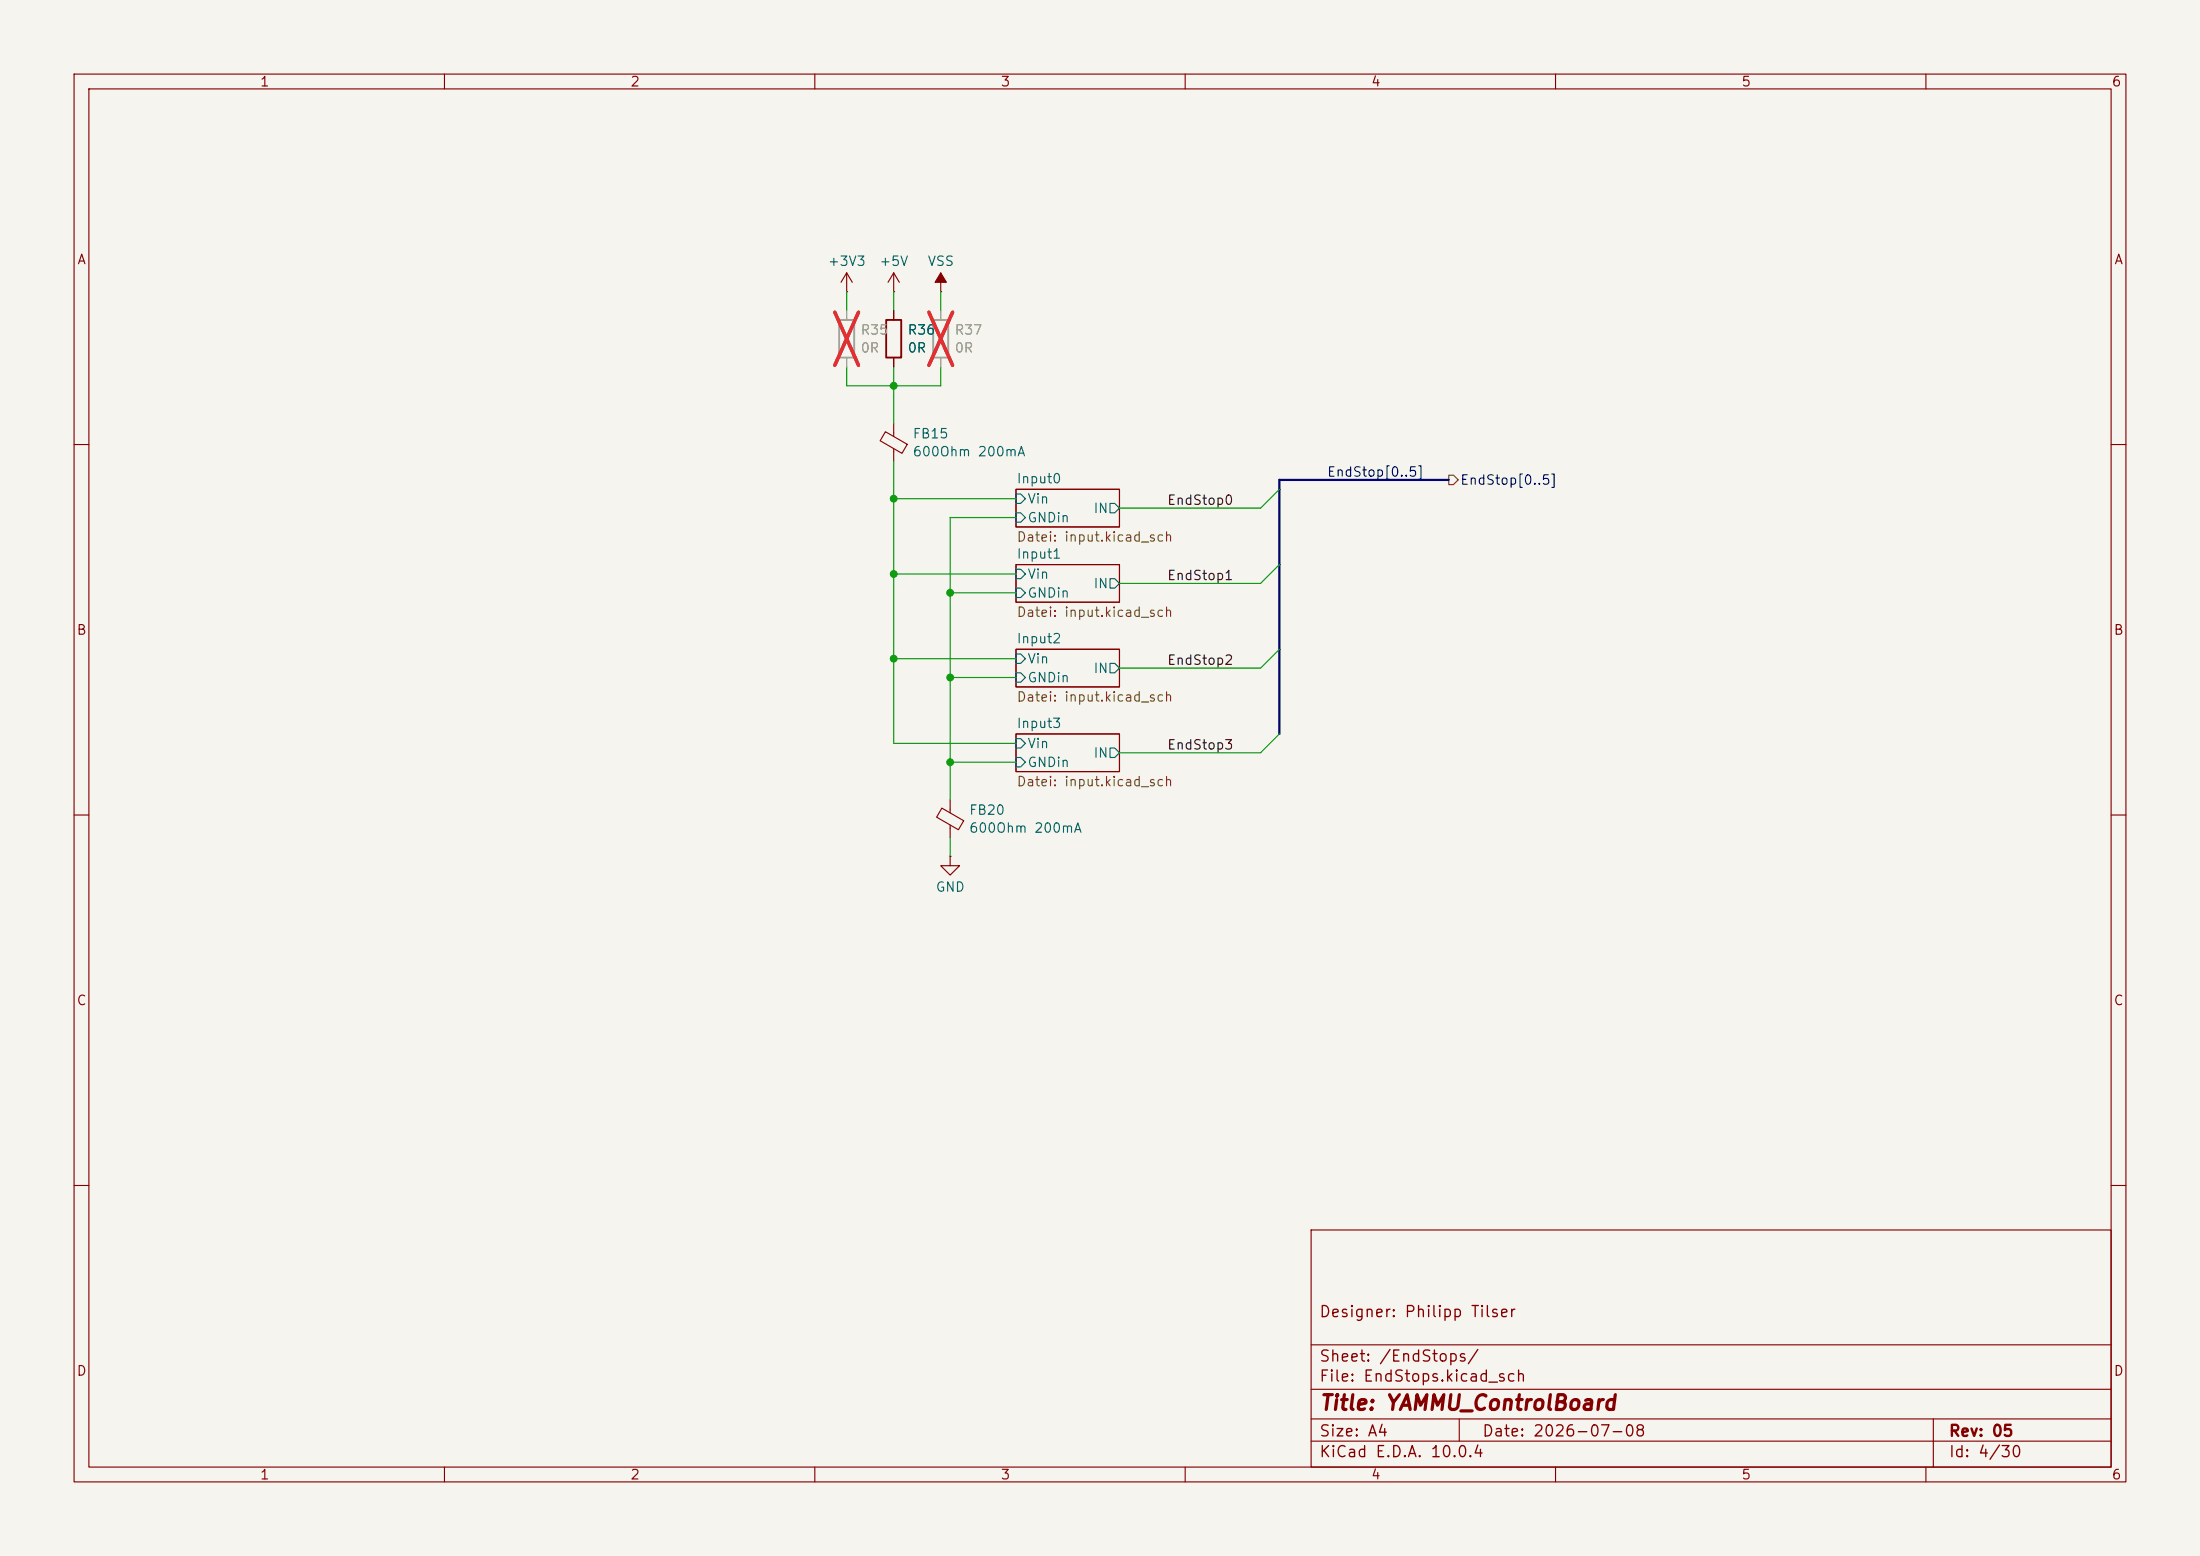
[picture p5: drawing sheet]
(kicad_sch
 (version 20250114)
 (generator "eeschema")
 (generator_version "9.0")
 (paper "A4")
 (title_block
  (title "YAMMU_ControlBoard")
  (date "2026-07-08")
  (rev "05")
  (comment 1 "Designer: Philipp Tilser"))
 (lib_symbols
  (symbol "Device:FerriteBead_Small"
   (pin_numbers (hide yes))
   (pin_names
    (offset 0)) (exclude_from_sim no) (in_bom yes) (on_board yes)
   (property "Reference" "FB" (at 1.905 1.27 0) (effects (font (size 1.27 1.27)) (justify left)))
   (property "Value" "FerriteBead_Small" (at 1.905 -1.27 0) (effects (font (size 1.27 1.27)) (justify left)))
   (property "Footprint" "" (at -1.778 0 90) (effects (font (size 1.27 1.27)) (hide yes)))
   (property "Datasheet" "~" (at 0 0 0) (effects (font (size 1.27 1.27)) (hide yes)))
   (property "Description" "Ferrite bead, small symbol" (at 0 0 0) (effects (font (size 1.27 1.27)) (hide yes)))
   (symbol "FerriteBead_Small_0_1"
    (polyline (pts (xy -1.8288 0.2794) (xy -1.1176 1.4986) (xy 1.8288 -0.2032) (xy 1.1176 -1.4224) (xy -1.8288 0.2794)) (stroke (width 0) (type default)) (fill (type none)))
    (polyline (pts (xy 0 0.889) (xy 0 1.2954)) (stroke (width 0) (type default)) (fill (type none)))
    (polyline (pts (xy 0 -1.27) (xy 0 -0.7874)) (stroke (width 0) (type default)) (fill (type none))))
   (symbol "FerriteBead_Small_1_1"
    (pin passive line (at 0 2.54 270) (length 1.27) (name "~" (effects (font (size 1.27 1.27)))) (number "1" (effects (font (size 1.27 1.27)))))
    (pin passive line (at 0 -2.54 90) (length 1.27) (name "~" (effects (font (size 1.27 1.27)))) (number "2" (effects (font (size 1.27 1.27))))))
   (embedded_fonts no))
  (symbol "Device:R"
   (pin_numbers (hide yes))
   (pin_names
    (offset 0)) (exclude_from_sim no) (in_bom yes) (on_board yes)
   (property "Reference" "R" (at 2.032 0 90) (effects (font (size 1.27 1.27))))
   (property "Value" "R" (at 0 0 90) (effects (font (size 1.27 1.27))))
   (property "Footprint" "" (at -1.778 0 90) (effects (font (size 1.27 1.27)) (hide yes)))
   (property "Datasheet" "~" (at 0 0 0) (effects (font (size 1.27 1.27)) (hide yes)))
   (property "Description" "Resistor" (at 0 0 0) (effects (font (size 1.27 1.27)) (hide yes)))
   (symbol "R_0_1"
    (rectangle (start -1.016 -2.54) (end 1.016 2.54) (stroke (width 0.254) (type default)) (fill (type none))))
   (symbol "R_1_1"
    (pin passive line (at 0 3.81 270) (length 1.27) (name "~" (effects (font (size 1.27 1.27)))) (number "1" (effects (font (size 1.27 1.27)))))
    (pin passive line (at 0 -3.81 90) (length 1.27) (name "~" (effects (font (size 1.27 1.27)))) (number "2" (effects (font (size 1.27 1.27))))))
   (embedded_fonts no))
  (symbol "power:+3V3"
   (power)
   (pin_numbers (hide yes))
   (pin_names
    (offset 0) (hide yes)) (exclude_from_sim no) (in_bom yes) (on_board yes)
   (property "Reference" "#PWR" (at 0 -3.81 0) (effects (font (size 1.27 1.27)) (hide yes)))
   (property "Value" "+3V3" (at 0 3.556 0) (effects (font (size 1.27 1.27))))
   (property "Footprint" "" (at 0 0 0) (effects (font (size 1.27 1.27)) (hide yes)))
   (property "Datasheet" "" (at 0 0 0) (effects (font (size 1.27 1.27)) (hide yes)))
   (property "Description" "Power symbol creates a global label with name \"+3V3\"" (at 0 0 0) (effects (font (size 1.27 1.27)) (hide yes)))
   (symbol "+3V3_0_1"
    (polyline (pts (xy -0.762 1.27) (xy 0 2.54)) (stroke (width 0) (type default)) (fill (type none)))
    (polyline (pts (xy 0 2.54) (xy 0.762 1.27)) (stroke (width 0) (type default)) (fill (type none)))
    (polyline (pts (xy 0 0) (xy 0 2.54)) (stroke (width 0) (type default)) (fill (type none))))
   (symbol "+3V3_1_1"
    (pin power_in line (at 0 0 90) (length 0) (name "~" (effects (font (size 1.27 1.27)))) (number "1" (effects (font (size 1.27 1.27))))))
   (embedded_fonts no))
  (symbol "power:+5V"
   (power)
   (pin_numbers (hide yes))
   (pin_names
    (offset 0) (hide yes)) (exclude_from_sim no) (in_bom yes) (on_board yes)
   (property "Reference" "#PWR" (at 0 -3.81 0) (effects (font (size 1.27 1.27)) (hide yes)))
   (property "Value" "+5V" (at 0 3.556 0) (effects (font (size 1.27 1.27))))
   (property "Footprint" "" (at 0 0 0) (effects (font (size 1.27 1.27)) (hide yes)))
   (property "Datasheet" "" (at 0 0 0) (effects (font (size 1.27 1.27)) (hide yes)))
   (property "Description" "Power symbol creates a global label with name \"+5V\"" (at 0 0 0) (effects (font (size 1.27 1.27)) (hide yes)))
   (symbol "+5V_0_1"
    (polyline (pts (xy -0.762 1.27) (xy 0 2.54)) (stroke (width 0) (type default)) (fill (type none)))
    (polyline (pts (xy 0 2.54) (xy 0.762 1.27)) (stroke (width 0) (type default)) (fill (type none)))
    (polyline (pts (xy 0 0) (xy 0 2.54)) (stroke (width 0) (type default)) (fill (type none))))
   (symbol "+5V_1_1"
    (pin power_in line (at 0 0 90) (length 0) (name "~" (effects (font (size 1.27 1.27)))) (number "1" (effects (font (size 1.27 1.27))))))
   (embedded_fonts no))
  (symbol "power:GND"
   (power)
   (pin_numbers (hide yes))
   (pin_names
    (offset 0) (hide yes)) (exclude_from_sim no) (in_bom yes) (on_board yes)
   (property "Reference" "#PWR" (at 0 -6.35 0) (effects (font (size 1.27 1.27)) (hide yes)))
   (property "Value" "GND" (at 0 -3.81 0) (effects (font (size 1.27 1.27))))
   (property "Footprint" "" (at 0 0 0) (effects (font (size 1.27 1.27)) (hide yes)))
   (property "Datasheet" "" (at 0 0 0) (effects (font (size 1.27 1.27)) (hide yes)))
   (property "Description" "Power symbol creates a global label with name \"GND\" , ground" (at 0 0 0) (effects (font (size 1.27 1.27)) (hide yes)))
   (symbol "GND_0_1"
    (polyline (pts (xy 0 0) (xy 0 -1.27) (xy 1.27 -1.27) (xy 0 -2.54) (xy -1.27 -1.27) (xy 0 -1.27)) (stroke (width 0) (type default)) (fill (type none))))
   (symbol "GND_1_1"
    (pin power_in line (at 0 0 270) (length 0) (name "~" (effects (font (size 1.27 1.27)))) (number "1" (effects (font (size 1.27 1.27))))))
   (embedded_fonts no))
  (symbol "power:VSS"
   (power)
   (pin_numbers (hide yes))
   (pin_names
    (offset 0) (hide yes)) (exclude_from_sim no) (in_bom yes) (on_board yes)
   (property "Reference" "#PWR" (at 0 -3.81 0) (effects (font (size 1.27 1.27)) (hide yes)))
   (property "Value" "VSS" (at 0 3.556 0) (effects (font (size 1.27 1.27))))
   (property "Footprint" "" (at 0 0 0) (effects (font (size 1.27 1.27)) (hide yes)))
   (property "Datasheet" "" (at 0 0 0) (effects (font (size 1.27 1.27)) (hide yes)))
   (property "Description" "Power symbol creates a global label with name \"VSS\"" (at 0 0 0) (effects (font (size 1.27 1.27)) (hide yes)))
   (symbol "VSS_0_1"
    (polyline (pts (xy 0 0) (xy 0 2.54)) (stroke (width 0) (type default)) (fill (type none)))
    (polyline (pts (xy 0.762 1.27) (xy -0.762 1.27) (xy 0 2.54) (xy 0.762 1.27)) (stroke (width 0) (type default)) (fill (type outline))))
   (symbol "VSS_1_1"
    (pin power_in line (at 0 0 90) (length 0) (name "~" (effects (font (size 1.27 1.27)))) (number "1" (effects (font (size 1.27 1.27))))))
   (embedded_fonts no)))
 (junction
  (at 120.65 67.31)
  (diameter 0)
  (color 0 0 0 0))
 (junction
  (at 120.65 52.07)
  (diameter 0)
  (color 0 0 0 0))
 (junction
  (at 128.27 91.44)
  (diameter 0)
  (color 0 0 0 0))
 (junction
  (at 120.65 77.47)
  (diameter 0)
  (color 0 0 0 0))
 (junction
  (at 128.27 80.01)
  (diameter 0)
  (color 0 0 0 0))
 (junction
  (at 128.27 102.87)
  (diameter 0)
  (color 0 0 0 0))
 (junction
  (at 120.65 88.9)
  (diameter 0)
  (color 0 0 0 0))
 (bus_entry
  (at 172.72 87.63)
  (size -2.54 2.54)
  (stroke (width 0) (type default)))
 (bus_entry
  (at 172.72 66.04)
  (size -2.54 2.54)
  (stroke (width 0) (type default)))
 (bus_entry
  (at 172.72 76.2)
  (size -2.54 2.54)
  (stroke (width 0) (type default)))
 (bus_entry
  (at 172.72 99.06)
  (size -2.54 2.54)
  (stroke (width 0) (type default)))
 (wire
  (pts (xy 137.16 102.87) (xy 128.27 102.87))
  (stroke (width 0) (type default)))
 (wire
  (pts (xy 120.65 49.53) (xy 120.65 52.07))
  (stroke (width 0) (type default)))
 (wire
  (pts (xy 137.16 80.01) (xy 128.27 80.01))
  (stroke (width 0) (type default)))
 (wire
  (pts (xy 120.65 57.15) (xy 120.65 52.07))
  (stroke (width 0) (type default)))
 (wire
  (pts (xy 127 52.07) (xy 120.65 52.07))
  (stroke (width 0) (type default)))
 (wire
  (pts (xy 127 49.53) (xy 127 52.07))
  (stroke (width 0) (type default)))
 (wire
  (pts (xy 127 39.37) (xy 127 41.91))
  (stroke (width 0) (type default)))
 (wire
  (pts (xy 151.13 101.6) (xy 170.18 101.6))
  (stroke (width 0) (type default)))
 (bus
  (pts (xy 172.72 76.2) (xy 172.72 66.04))
  (stroke (width 0) (type default)))
 (wire
  (pts (xy 120.65 77.47) (xy 120.65 67.31))
  (stroke (width 0) (type default)))
 (wire
  (pts (xy 151.13 78.74) (xy 170.18 78.74))
  (stroke (width 0) (type default)))
 (wire
  (pts (xy 128.27 113.03) (xy 128.27 115.57))
  (stroke (width 0) (type default)))
 (wire
  (pts (xy 120.65 39.37) (xy 120.65 41.91))
  (stroke (width 0) (type default)))
 (wire
  (pts (xy 137.16 91.44) (xy 128.27 91.44))
  (stroke (width 0) (type default)))
 (wire
  (pts (xy 120.65 88.9) (xy 120.65 77.47))
  (stroke (width 0) (type default)))
 (wire
  (pts (xy 114.3 49.53) (xy 114.3 52.07))
  (stroke (width 0) (type default)))
 (wire
  (pts (xy 120.65 100.33) (xy 120.65 88.9))
  (stroke (width 0) (type default)))
 (wire
  (pts (xy 151.13 90.17) (xy 170.18 90.17))
  (stroke (width 0) (type default)))
 (bus
  (pts (xy 172.72 87.63) (xy 172.72 76.2))
  (stroke (width 0) (type default)))
 (wire
  (pts (xy 120.65 67.31) (xy 120.65 62.23))
  (stroke (width 0) (type default)))
 (wire
  (pts (xy 151.13 68.58) (xy 170.18 68.58))
  (stroke (width 0) (type default)))
 (wire
  (pts (xy 137.16 77.47) (xy 120.65 77.47))
  (stroke (width 0) (type default)))
 (wire
  (pts (xy 137.16 100.33) (xy 120.65 100.33))
  (stroke (width 0) (type default)))
 (wire
  (pts (xy 128.27 102.87) (xy 128.27 107.95))
  (stroke (width 0) (type default)))
 (wire
  (pts (xy 128.27 80.01) (xy 128.27 91.44))
  (stroke (width 0) (type default)))
 (wire
  (pts (xy 128.27 91.44) (xy 128.27 102.87))
  (stroke (width 0) (type default)))
 (wire
  (pts (xy 137.16 69.85) (xy 128.27 69.85))
  (stroke (width 0) (type default)))
 (bus
  (pts (xy 172.72 64.77) (xy 195.58 64.77))
  (stroke (width 0) (type default)))
 (wire
  (pts (xy 120.65 52.07) (xy 114.3 52.07))
  (stroke (width 0) (type default)))
 (wire
  (pts (xy 128.27 69.85) (xy 128.27 80.01))
  (stroke (width 0) (type default)))
 (bus
  (pts (xy 172.72 99.06) (xy 172.72 87.63))
  (stroke (width 0) (type default)))
 (wire
  (pts (xy 114.3 39.37) (xy 114.3 41.91))
  (stroke (width 0) (type default)))
 (wire
  (pts (xy 137.16 88.9) (xy 120.65 88.9))
  (stroke (width 0) (type default)))
 (bus
  (pts (xy 172.72 66.04) (xy 172.72 64.77))
  (stroke (width 0) (type default)))
 (wire
  (pts (xy 137.16 67.31) (xy 120.65 67.31))
  (stroke (width 0) (type default)))
 (label "EndStop0"
  (at 157.48 68.58 0)
  (effects (font (size 1.27 1.27)) (justify left bottom)))
 (label "EndStop[0..5]"
  (at 179.07 64.77 0)
  (effects (font (size 1.27 1.27)) (justify left bottom)))
 (label "EndStop2"
  (at 157.48 90.17 0)
  (effects (font (size 1.27 1.27)) (justify left bottom)))
 (label "EndStop3"
  (at 157.48 101.6 0)
  (effects (font (size 1.27 1.27)) (justify left bottom)))
 (label "EndStop1"
  (at 157.48 78.74 0)
  (effects (font (size 1.27 1.27)) (justify left bottom)))
 (hierarchical_label "EndStop[0..5]"
  (shape output)
  (at 195.58 64.77 0)
  (effects (font (size 1.27 1.27)) (justify left)))
 (symbol
  (lib_id "power:VSS")
  (at 127 39.37 0)
  (unit 1)
  (exclude_from_sim no)
  (in_bom yes)
  (on_board yes)
  (dnp no)
  (property "Reference" "#PWR091" (at 127 43.18 0) (effects (font (size 1.27 1.27)) (hide yes)))
  (property "Value" "VSS" (at 127 35.2369 0) (effects (font (size 1.27 1.27))))
  (property "Footprint" "" (at 127 39.37 0) (effects (font (size 1.27 1.27)) (hide yes)))
  (property "Datasheet" "" (at 127 39.37 0) (effects (font (size 1.27 1.27)) (hide yes)))
  (property "Description" "Power symbol creates a global label with name \"VSS\"" (at 127 39.37 0) (effects (font (size 1.27 1.27)) (hide yes)))
  (pin "1"))
 (symbol
  (lib_id "Device:FerriteBead_Small")
  (at 120.65 59.69 180)
  (unit 1)
  (exclude_from_sim no)
  (in_bom yes)
  (on_board yes)
  (dnp no)
  (fields_autoplaced yes)
  (property "Reference" "FB15" (at 123.1138 58.5159 0) (effects (font (size 1.27 1.27)) (justify right)))
  (property "Value" "600Ohm 200mA" (at 123.1138 60.9402 0) (effects (font (size 1.27 1.27)) (justify right)))
  (property "Footprint" "Inductor_SMD:L_0603_1608Metric" (at 122.428 59.69 90) (effects (font (size 1.27 1.27)) (hide yes)))
  (property "Datasheet" "https://jlcpcb.com/api/file/downloadByFileSystemAccessId/8579709915071365120" (at 120.65 59.69 0) (effects (font (size 1.27 1.27)) (hide yes)))
  (property "Description" "Ferrite bead, small symbol" (at 120.65 59.69 0) (effects (font (size 1.27 1.27)) (hide yes)))
  (property "JLCPCB Part #" "C1002" (at 120.65 59.69 0) (effects (font (size 1.27 1.27)) (hide yes)))
  (property "JLCPCB-Link" "https://jlcpcb.com/partdetail/Sunlord-GZ1608D601TF/C1002" (at 120.65 59.69 0) (effects (font (size 1.27 1.27)) (hide yes)))
  (pin "1")
  (pin "2"))
 (symbol
  (lib_id "power:+3V3")
  (at 114.3 39.37 0)
  (unit 1)
  (exclude_from_sim no)
  (in_bom yes)
  (on_board yes)
  (dnp no)
  (fields_autoplaced yes)
  (property "Reference" "#PWR089" (at 114.3 43.18 0) (effects (font (size 1.27 1.27)) (hide yes)))
  (property "Value" "+3V3" (at 114.3 35.2369 0) (effects (font (size 1.27 1.27))))
  (property "Footprint" "" (at 114.3 39.37 0) (effects (font (size 1.27 1.27)) (hide yes)))
  (property "Datasheet" "" (at 114.3 39.37 0) (effects (font (size 1.27 1.27)) (hide yes)))
  (property "Description" "Power symbol creates a global label with name \"+3V3\"" (at 114.3 39.37 0) (effects (font (size 1.27 1.27)) (hide yes)))
  (pin "1"))
 (symbol
  (lib_id "Device:FerriteBead_Small")
  (at 128.27 110.49 180)
  (unit 1)
  (exclude_from_sim no)
  (in_bom yes)
  (on_board yes)
  (dnp no)
  (fields_autoplaced yes)
  (property "Reference" "FB20" (at 130.7338 109.3159 0) (effects (font (size 1.27 1.27)) (justify right)))
  (property "Value" "600Ohm 200mA" (at 130.7338 111.7402 0) (effects (font (size 1.27 1.27)) (justify right)))
  (property "Footprint" "Inductor_SMD:L_0603_1608Metric" (at 130.048 110.49 90) (effects (font (size 1.27 1.27)) (hide yes)))
  (property "Datasheet" "https://jlcpcb.com/api/file/downloadByFileSystemAccessId/8579709915071365120" (at 128.27 110.49 0) (effects (font (size 1.27 1.27)) (hide yes)))
  (property "Description" "Ferrite bead, small symbol" (at 128.27 110.49 0) (effects (font (size 1.27 1.27)) (hide yes)))
  (property "JLCPCB Part #" "C1002" (at 128.27 110.49 0) (effects (font (size 1.27 1.27)) (hide yes)))
  (property "JLCPCB-Link" "https://jlcpcb.com/partdetail/Sunlord-GZ1608D601TF/C1002" (at 128.27 110.49 0) (effects (font (size 1.27 1.27)) (hide yes)))
  (pin "1")
  (pin "2"))
 (symbol
  (lib_id "Device:R")
  (at 127 45.72 0)
  (unit 1)
  (exclude_from_sim no)
  (in_bom yes)
  (on_board yes)
  (dnp yes)
  (fields_autoplaced yes)
  (property "Reference" "R37" (at 128.778 44.5078 0) (effects (font (size 1.27 1.27)) (justify left)))
  (property "Value" "0R" (at 128.778 46.9321 0) (effects (font (size 1.27 1.27)) (justify left)))
  (property "Footprint" "Resistor_SMD:R_0603_1608Metric" (at 125.222 45.72 90) (effects (font (size 1.27 1.27)) (hide yes)))
  (property "Datasheet" "https://jlcpcb.com/api/file/downloadByFileSystemAccessId/8578255895094087680" (at 127 45.72 0) (effects (font (size 1.27 1.27)) (hide yes)))
  (property "Description" "Resistor" (at 127 45.72 0) (effects (font (size 1.27 1.27)) (hide yes)))
  (property "JLCPCB Part #" "C21189" (at 127 45.72 0) (effects (font (size 1.27 1.27)) (hide yes)))
  (property "JLCPCB-Link" "https://jlcpcb.com/partdetail/21903-0603WAF0000T5E/C21189" (at 127 45.72 0) (effects (font (size 1.27 1.27)) (hide yes)))
  (pin "1")
  (pin "2"))
 (symbol
  (lib_id "power:+5V")
  (at 120.65 39.37 0)
  (unit 1)
  (exclude_from_sim no)
  (in_bom yes)
  (on_board yes)
  (dnp no)
  (fields_autoplaced yes)
  (property "Reference" "#PWR090" (at 120.65 43.18 0) (effects (font (size 1.27 1.27)) (hide yes)))
  (property "Value" "+5V" (at 120.65 35.2369 0) (effects (font (size 1.27 1.27))))
  (property "Footprint" "" (at 120.65 39.37 0) (effects (font (size 1.27 1.27)) (hide yes)))
  (property "Datasheet" "" (at 120.65 39.37 0) (effects (font (size 1.27 1.27)) (hide yes)))
  (property "Description" "Power symbol creates a global label with name \"+5V\"" (at 120.65 39.37 0) (effects (font (size 1.27 1.27)) (hide yes)))
  (pin "1"))
 (symbol
  (lib_id "Device:R")
  (at 114.3 45.72 0)
  (unit 1)
  (exclude_from_sim no)
  (in_bom yes)
  (on_board yes)
  (dnp yes)
  (fields_autoplaced yes)
  (property "Reference" "R35" (at 116.078 44.5078 0) (effects (font (size 1.27 1.27)) (justify left)))
  (property "Value" "0R" (at 116.078 46.9321 0) (effects (font (size 1.27 1.27)) (justify left)))
  (property "Footprint" "Resistor_SMD:R_0603_1608Metric" (at 112.522 45.72 90) (effects (font (size 1.27 1.27)) (hide yes)))
  (property "Datasheet" "https://jlcpcb.com/api/file/downloadByFileSystemAccessId/8578255895094087680" (at 114.3 45.72 0) (effects (font (size 1.27 1.27)) (hide yes)))
  (property "Description" "Resistor" (at 114.3 45.72 0) (effects (font (size 1.27 1.27)) (hide yes)))
  (property "JLCPCB Part #" "C21189" (at 114.3 45.72 0) (effects (font (size 1.27 1.27)) (hide yes)))
  (property "JLCPCB-Link" "https://jlcpcb.com/partdetail/21903-0603WAF0000T5E/C21189" (at 114.3 45.72 0) (effects (font (size 1.27 1.27)) (hide yes)))
  (pin "1")
  (pin "2"))
 (symbol
  (lib_id "power:GND")
  (at 128.27 115.57 0)
  (unit 1)
  (exclude_from_sim no)
  (in_bom yes)
  (on_board yes)
  (dnp no)
  (fields_autoplaced yes)
  (property "Reference" "#PWR0102" (at 128.27 121.92 0) (effects (font (size 1.27 1.27)) (hide yes)))
  (property "Value" "GND" (at 128.27 119.7031 0) (effects (font (size 1.27 1.27))))
  (property "Footprint" "" (at 128.27 115.57 0) (effects (font (size 1.27 1.27)) (hide yes)))
  (property "Datasheet" "" (at 128.27 115.57 0) (effects (font (size 1.27 1.27)) (hide yes)))
  (property "Description" "Power symbol creates a global label with name \"GND\" , ground" (at 128.27 115.57 0) (effects (font (size 1.27 1.27)) (hide yes)))
  (pin "1"))
 (symbol
  (lib_id "Device:R")
  (at 120.65 45.72 0)
  (unit 1)
  (exclude_from_sim no)
  (in_bom yes)
  (on_board yes)
  (dnp no)
  (fields_autoplaced yes)
  (property "Reference" "R36" (at 122.428 44.5078 0) (effects (font (size 1.27 1.27)) (justify left)))
  (property "Value" "0R" (at 122.428 46.9321 0) (effects (font (size 1.27 1.27)) (justify left)))
  (property "Footprint" "Resistor_SMD:R_0603_1608Metric" (at 118.872 45.72 90) (effects (font (size 1.27 1.27)) (hide yes)))
  (property "Datasheet" "https://jlcpcb.com/api/file/downloadByFileSystemAccessId/8578255895094087680" (at 120.65 45.72 0) (effects (font (size 1.27 1.27)) (hide yes)))
  (property "Description" "Resistor" (at 120.65 45.72 0) (effects (font (size 1.27 1.27)) (hide yes)))
  (property "JLCPCB Part #" "C21189" (at 120.65 45.72 0) (effects (font (size 1.27 1.27)) (hide yes)))
  (property "JLCPCB-Link" "https://jlcpcb.com/partdetail/21903-0603WAF0000T5E/C21189" (at 120.65 45.72 0) (effects (font (size 1.27 1.27)) (hide yes)))
  (pin "1")
  (pin "2"))
 (sheet
  (at 137.16 76.2)
  (size 13.97 5.08)
  (exclude_from_sim no)
  (in_bom yes)
  (on_board yes)
  (dnp no)
  (fields_autoplaced yes)
  (stroke (width 0.1524) (type solid))
  (fill (color 0 0 0 0.0000))
  (property "Sheetname" "Input1" (at 137.16 75.4884 0) (effects (font (size 1.27 1.27)) (justify left bottom)))
  (property "Sheetfile" "input.kicad_sch" (at 137.16 81.8646 0) (effects (font (size 1.27 1.27)) (justify left top)))
  (pin "IN" output (at 151.13 78.74 0) (effects (font (size 1.27 1.27)) (justify right)))
  (pin "GNDin" input (at 137.16 80.01 180) (effects (font (size 1.27 1.27)) (justify left)))
  (pin "Vin" input (at 137.16 77.47 180) (effects (font (size 1.27 1.27)) (justify left))))
 (sheet
  (at 137.16 99.06)
  (size 13.97 5.08)
  (exclude_from_sim no)
  (in_bom yes)
  (on_board yes)
  (dnp no)
  (fields_autoplaced yes)
  (stroke (width 0.1524) (type solid))
  (fill (color 0 0 0 0.0000))
  (property "Sheetname" "Input3" (at 137.16 98.3484 0) (effects (font (size 1.27 1.27)) (justify left bottom)))
  (property "Sheetfile" "input.kicad_sch" (at 137.16 104.7246 0) (effects (font (size 1.27 1.27)) (justify left top)))
  (pin "IN" output (at 151.13 101.6 0) (effects (font (size 1.27 1.27)) (justify right)))
  (pin "GNDin" input (at 137.16 102.87 180) (effects (font (size 1.27 1.27)) (justify left)))
  (pin "Vin" input (at 137.16 100.33 180) (effects (font (size 1.27 1.27)) (justify left))))
 (sheet
  (at 137.16 87.63)
  (size 13.97 5.08)
  (exclude_from_sim no)
  (in_bom yes)
  (on_board yes)
  (dnp no)
  (fields_autoplaced yes)
  (stroke (width 0.1524) (type solid))
  (fill (color 0 0 0 0.0000))
  (property "Sheetname" "Input2" (at 137.16 86.9184 0) (effects (font (size 1.27 1.27)) (justify left bottom)))
  (property "Sheetfile" "input.kicad_sch" (at 137.16 93.2946 0) (effects (font (size 1.27 1.27)) (justify left top)))
  (pin "IN" output (at 151.13 90.17 0) (effects (font (size 1.27 1.27)) (justify right)))
  (pin "GNDin" input (at 137.16 91.44 180) (effects (font (size 1.27 1.27)) (justify left)))
  (pin "Vin" input (at 137.16 88.9 180) (effects (font (size 1.27 1.27)) (justify left))))
 (sheet
  (at 137.16 66.04)
  (size 13.97 5.08)
  (exclude_from_sim no)
  (in_bom yes)
  (on_board yes)
  (dnp no)
  (fields_autoplaced yes)
  (stroke (width 0.1524) (type solid))
  (fill (color 0 0 0 0.0000))
  (property "Sheetname" "Input0" (at 137.16 65.3284 0) (effects (font (size 1.27 1.27)) (justify left bottom)))
  (property "Sheetfile" "input.kicad_sch" (at 137.16 71.7046 0) (effects (font (size 1.27 1.27)) (justify left top)))
  (pin "IN" output (at 151.13 68.58 0) (effects (font (size 1.27 1.27)) (justify right)))
  (pin "GNDin" input (at 137.16 69.85 180) (effects (font (size 1.27 1.27)) (justify left)))
  (pin "Vin" input (at 137.16 67.31 180) (effects (font (size 1.27 1.27)) (justify left)))))
